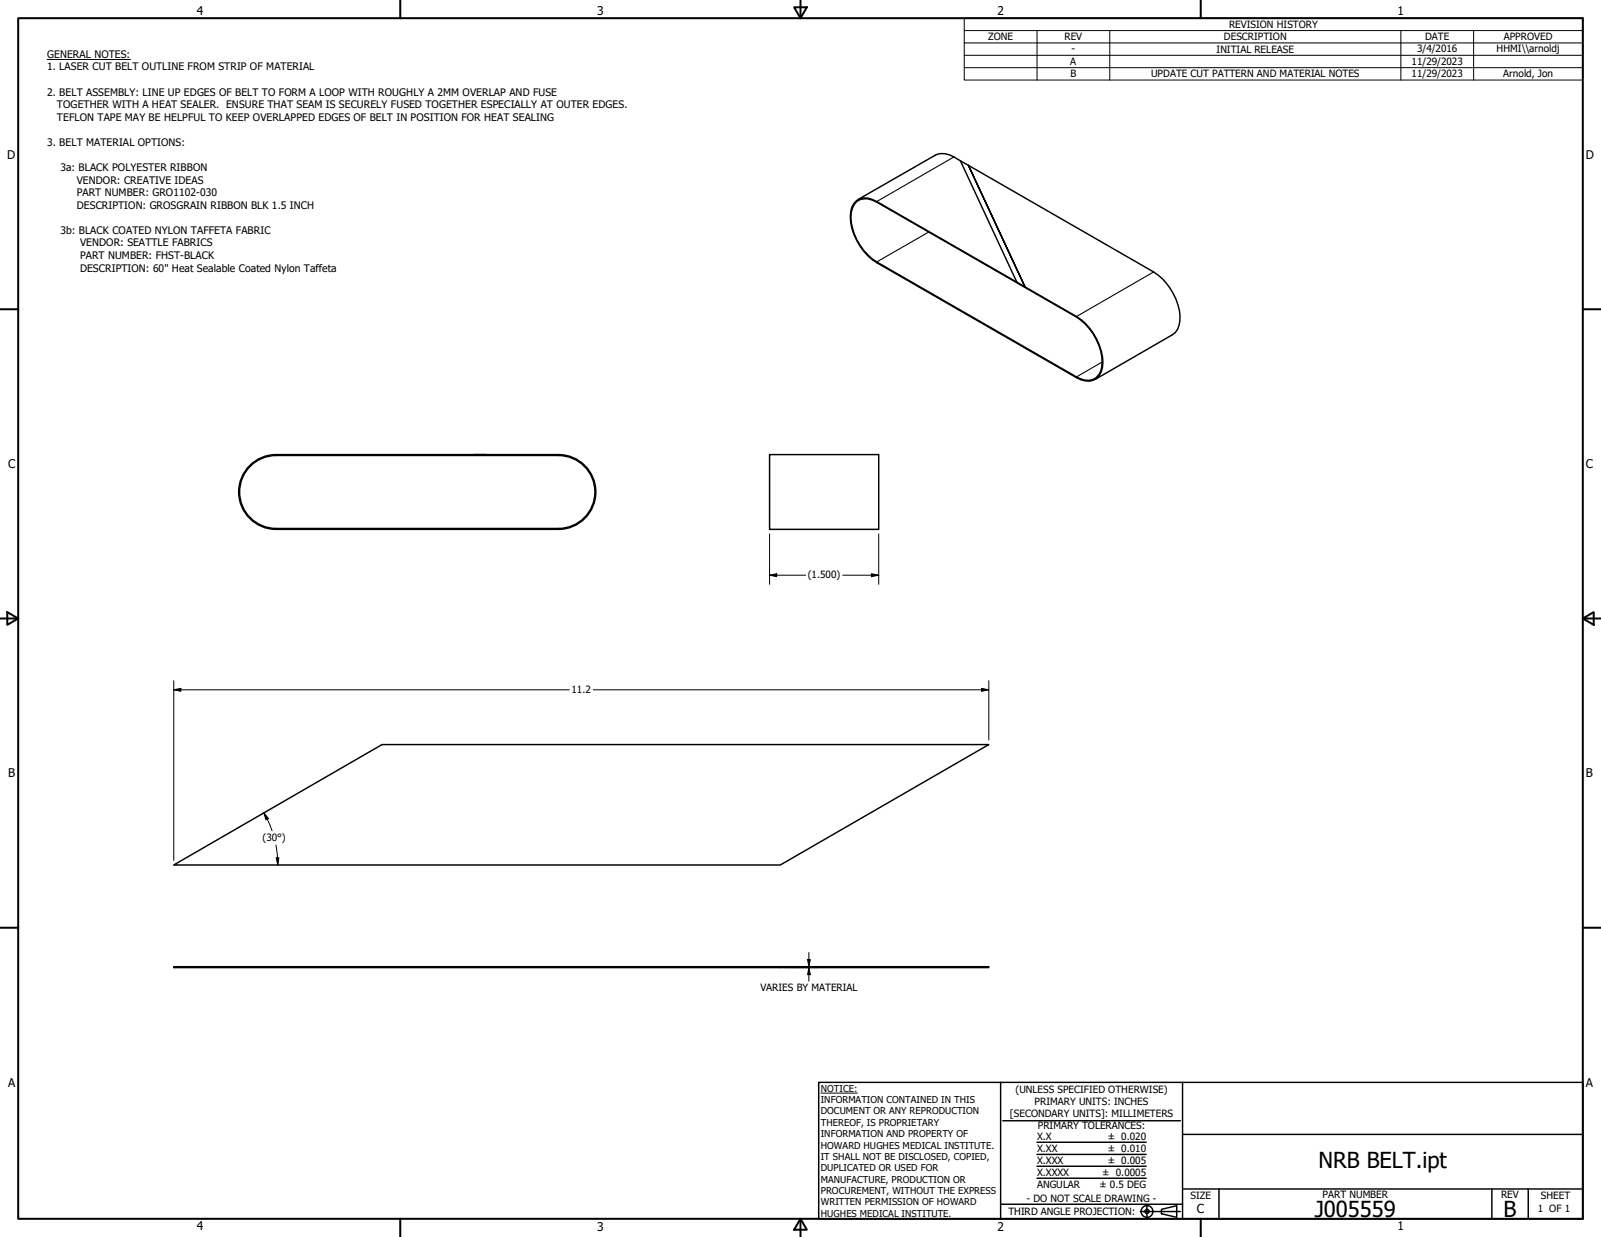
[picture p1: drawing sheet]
<svg xmlns="http://www.w3.org/2000/svg" width="559mm" height="432mm" viewBox="0 0 559 432" stroke-linecap="round" stroke-linejoin="round" font-family="sans-serif">
<!-- layer: Visible (ANSI) -->
<g fill="none" stroke="#000" stroke-width=".51">
<path d="M335.2 56.1l19.7 42.4M335.2 56.1l67.5 38.8a20.2 20.2 0 0 1 9.1 17.2 5.6 5.6 0 0 1-2.7 4.8l-26.9 15.6M335.2 56.1a10.1 10.1 0 0 0-7.7-2.4l-28 16M338 57.7l19.8 42.4zM299 70a5.9 5.9 0 0 1 7 .4l69.7 40.1a19.8 19.8 0 0 1 9.1 17.7 5.2 5.2 0 0 1-7.5 4.4l-71.3-40.9a19.8 19.8 0 0 1-9.1-17.8l.4-1.6 .7-1.2zM299.1 70.3a6.1 6.1 0 0 1 6.9 .2l69.7 40.2a19.5 19.5 0 0 1 8.9 17.4 5 5 0 0 1-7.3 4.2l-71.3-40.9a19.2 19.2 0 0 1-8.9-17.3l1.1-2.8zM96.4 159a12.7 12.7 0 0 0-12.8 12.7 12.7 12.7 0 0 0 12.8 12.8M96.4 158.7a13 13 0 0 0-13.1 13 13 13 0 0 0 13.1 13.1M96.4 159h98.5a12.7 12.7 0 0 1 12.7 12.7 12.7 12.7 0 0 1-12.7 12.8h-98.5M96.4 158.7h69.1M165.5 158.7h4zM169.5 158.7h25.4a13 13 0 0 1 13.1 13 13 13 0 0 1-13.1 13.1h-98.5"/>
<path d="M268.6 158.7h38.1v26.1h-38.1zM60.6 301.9l72.7-42h211.8l-72.7 42zM272.4 337.4h72.7v.4h-72.7zM272.4 337.4h-211.8v.4h211.8"/>
</g>
<!-- layer: Visible Narrow (ANSI) -->
<path d="M332.9 54.8l-26.9 15.6M324.1 81l-18.1 10.4M402.7 94.9l-27 15.6M384.7 126.4l-9 5.2" fill="none" stroke="#000" stroke-width=".38"/>
<!-- layer: Border (ANSI) -->
<g fill="none" stroke="#000" stroke-width=".7">
<path d="M6.3 6.3h546.1v419.1h-546.1zM139.7 0v6.3M277.2 2.5h4.4l-2.2 3.8zM279.4 0v6.3M419.1 0v6.3M0 107.9h6.3M552.4 107.9h6.4M0 215.9h6.3M2.5 213.7l3.8 2.2-3.8 2.2zM552.4 215.9l3.9-2.2v4.4zM552.4 215.9h6.4M0 323.8h6.3"/>
<path d="M552.4 323.8h6.4M139.7 425.4v6.4M279.4 425.4l2.2 3.9h-4.4zM279.4 425.4v6.4M419.1 425.4v6.4"/>
</g>
<!-- layer: Title (ANSI) -->
<g fill="none" stroke="#000" stroke-width=".51">
<path d="M285.8 377.8h266.6v47.6h-266.6zM349.2 377.8v47.6M412.7 377.8v47.6M350 391.2h62M361.9 398.7h38.1M412.7 396h139.7M361.9 411.3h38.1M361.9 407.1h38.1M361.9 403h38.1M412.7 415h139.7M425.4 415v10.4M520.7 415v10.4"/>
<path d="M533.4 415v10.4M349.2 420.4h63.5M398 422.9h14M400.3 420.6v4.6M405.4 422.1l5.3-1.2v4l-5.3-1.2z"/>
<circle cx="400.3" cy="422.9" r="2.06"/>
<circle cx="400.3" cy="422.9" r=".73"/>
</g>
<path d="M286.5 381.6h12.8" fill="none" stroke="#000" stroke-width=".35"/>
<!-- layer: Symbol (ANSI) -->
<path d="M336.5 10.7v-4.4h215.9v4.4M336.5 15h215.9M336.5 19.3h215.9M361.9 10.7v17.2M387.3 10.7v17.2M488.9 10.7v17.2M514.3 10.7v17.2M552.4 10.7h-215.9v4.3M552.4 10.7v17.2h-215.9v-12.9M16.4 20.8h29.1M336.5 23.6h215.9" fill="none" stroke="#000" stroke-width=".35"/>
<!-- layer: Dimension (ANSI) -->
<g fill="none" stroke="#000" stroke-width=".35">
<path d="M268.6 186.4v17.6M306.7 186.4v17.6M268.6 200.8l2.5-.5v1zM268.6 200.8h12.6M294.1 200.8h12.6M304.2 200.3l2.5 .5-2.5 .5zM60.6 237.6v62.8M345.1 237.6v20.7M60.6 240.8l2.5-.5v1zM60.6 240.8h138.1M207.1 240.8h138M342.6 240.3l2.5 .5-2.5 .5z"/>
<path d="M92.1 283.7l1.6 2.1-.9 .4zM92.1 283.7l2.9 6.3M96.3 295l.7 6.9M96.4 299.5l.9-.1-.3 2.5zM273.9 337.8h11.6M273.9 337.4h11.6M281.9 335h.9l-.5 2.4zM282.3 337.8l.5 2.4h-.9zM282.3 332.5v4.9M282.3 337.8v4.7"/>
</g>
<g fill="#000">
<path d="M268.6 200.8l2.5-.5v1z" fill-rule="evenodd"/>
<path d="M304.2 200.3l2.5 .5-2.5 .5z" fill-rule="evenodd"/>
<path d="M60.6 240.8l2.5-.5v1z" fill-rule="evenodd"/>
<path d="M342.6 240.3l2.5 .5-2.5 .5z" fill-rule="evenodd"/>
<path d="M92.1 283.7l1.6 2.1-.9 .4z" fill-rule="evenodd"/>
<path d="M96.4 299.5l.9-.1-.3 2.5z" fill-rule="evenodd"/>
<path d="M281.9 335h.9l-.5 2.4z" fill-rule="evenodd"/>
<path d="M282.3 337.8l.5 2.4h-.9z" fill-rule="evenodd"/>
</g>
<g font-size="7.7">
<text x="460.2" y="407.5">NRB BELT.ipt</text>
<text x="458.9" y="424.8">J005559</text>
<text x="524.8" y="424.7">B</text>
</g>
<text font-size="4.3" x="417.8" y="423.5">C</text>
<g font-size="4.2">
<text x="68.7" y="5.3">4</text>
<text x="208.4" y="5.3">3</text>
<text x="348.1" y="5.3">2</text>
<text x="487.8" y="5.3">1</text>
<text x="2.5" y="55.5">D</text>
<text x="553.5" y="55.5">D</text>
<text x="2.8" y="163.4">C</text>
<text x="553.5" y="163.4">C</text>
<text x="2.9" y="271.4">B</text>
<text x="553.5" y="271.4">B</text>
<text x="2.8" y="379.3">A</text>
<text x="553.5" y="379.3">A</text>
<text x="68.7" y="429.5">4</text>
<text x="208.4" y="429.6">3</text>
<text x="348.1" y="429.6">2</text>
<text x="487.8" y="429.5">1</text>
</g>
<g font-size="3.6">
<text x="16.4" y="20.2">GENERAL NOTES:</text>
<text x="16.4" y="24.6">1. LASER CUT BELT OUTLINE FROM STRIP OF MATERIAL</text>
<text x="16.4" y="33.3">2. BELT ASSEMBLY: LINE UP EDGES OF BELT TO FORM A LOOP WITH ROUGHLY A 2MM OVERLAP AND FUSE</text>
<text x="19.9" y="37.7">TOGETHER WITH A HEAT SEALER. ENSURE THAT SEAM IS SECURELY FUSED TOGETHER ESPECIALLY AT OUTER EDGES.</text>
<text x="19.9" y="42.1">TEFLON TAPE MAY BE HELPFUL TO KEEP OVERLAPPED EDGES OF BELT IN POSITION FOR HEAT SEALING</text>
<text x="16.4" y="50.9">3. BELT MATERIAL OPTIONS:</text>
<text x="21.1" y="59.7">3a: BLACK POLYESTER RIBBON</text>
<text x="26.8" y="64.1">VENDOR: CREATIVE IDEAS</text>
<text x="26.8" y="68.5">PART NUMBER: GRO1102-030</text>
<text x="26.8" y="72.8">DESCRIPTION: GROSGRAIN RIBBON BLK 1.5 INCH</text>
<text x="21.1" y="81.7">3b: BLACK COATED NYLON TAFFETA FABRIC</text>
<text x="27.9" y="86">VENDOR: SEATTLE FABRICS</text>
<text x="27.9" y="90.4">PART NUMBER: FHST-BLACK</text>
<text x="27.9" y="94.8">DESCRIPTION: 60&quot; Heat Sealable Coated Nylon Taffeta</text>
</g>
<g font-size="3.5">
<text x="429" y="9.8">REVISION HISTORY</text>
<text x="344.9" y="14.1">ZONE</text>
<text x="371.5" y="14.1">REV</text>
<text x="427.2" y="14.1">DESCRIPTION</text>
<text x="497.4" y="14.1">DATE</text>
<text x="524.9" y="14.1">APPROVED</text>
<text x="373.6" y="22.7">A</text>
<text x="374" y="18.3">-</text>
<text x="424.6" y="18.4">INITIAL RELEASE</text>
<text x="492.7" y="22.5">11/29/2023</text>
<text x="494.6" y="18.2">3/4/2016</text>
<text x="522.4" y="18.1">HHMI\\arnoldj</text>
<text x="373.6" y="27.1">B</text>
<text x="401.8" y="27.1">UPDATE CUT PATTERN AND MATERIAL NOTES</text>
<text x="492.7" y="26.9">11/29/2023</text>
<text x="524.7" y="26.8">Arnold, Jon</text>
<text x="281.9" y="201.7">(1.500)</text>
<text x="199.5" y="242.1">11.2</text>
<text x="91.6" y="293.5">(30°)</text>
<text x="265.4" y="345.9">VARIES BY MATERIAL</text>
<text x="354.5" y="381.6">(UNLESS SPECIFIED OTHERWISE)</text>
<text x="352.5" y="390">[SECONDARY UNITS]: MILLIMETERS</text>
<text x="361.1" y="385.8">PRIMARY UNITS: INCHES</text>
<text x="362.3" y="394.1">PRIMARY TOLERANCES:</text>
<text x="361.9" y="397.9">X.X</text>
<text x="386.7" y="398">± 0.020</text>
<text x="361.9" y="402.1">X.XX</text>
<text x="361.9" y="406.3">X.XXX</text>
<text x="386.7" y="402.1">± 0.010</text>
<text x="386.7" y="406.3">± 0.005</text>
<text x="361.9" y="410.5">X.XXXX</text>
<text x="384.7" y="410.5">± 0.0005</text>
<text x="358.4" y="419.7">- DO NOT SCALE DRAWING -</text>
<text x="361.9" y="414.6">ANGULAR</text>
<text x="383.8" y="414.7">± 0.5 DEG</text>
<text x="415.5" y="418.4">SIZE</text>
<text x="461.6" y="418.3">PART NUMBER</text>
<text x="523.9" y="418.3">REV</text>
<text x="537.8" y="418.4">SHEET</text>
<text x="352" y="424.2">THIRD ANGLE PROJECTION:</text>
<text x="536.7" y="423.2">1 OF 1</text>
</g>
<g font-size="3.3">
<text x="286.5" y="381.1">NOTICE:</text>
<text x="286.5" y="385">INFORMATION CONTAINED IN THIS</text>
<text x="286.5" y="389">DOCUMENT OR ANY REPRODUCTION</text>
<text x="286.5" y="392.9">THEREOF, IS PROPRIETARY</text>
<text x="286.5" y="396.9">INFORMATION AND PROPERTY OF</text>
<text x="286.5" y="400.9">HOWARD HUGHES MEDICAL INSTITUTE.</text>
<text x="286.5" y="404.9">IT SHALL NOT BE DISCLOSED, COPIED,</text>
<text x="286.5" y="408.9">DUPLICATED OR USED FOR</text>
<text x="286.5" y="412.8">MANUFACTURE, PRODUCTION OR</text>
<text x="286.5" y="416.8">PROCUREMENT, WITHOUT THE EXPRESS</text>
<text x="286.5" y="420.8">WRITTEN PERMISSION OF HOWARD</text>
<text x="286.5" y="424.8">HUGHES MEDICAL INSTITUTE.</text>
</g>
</svg>
